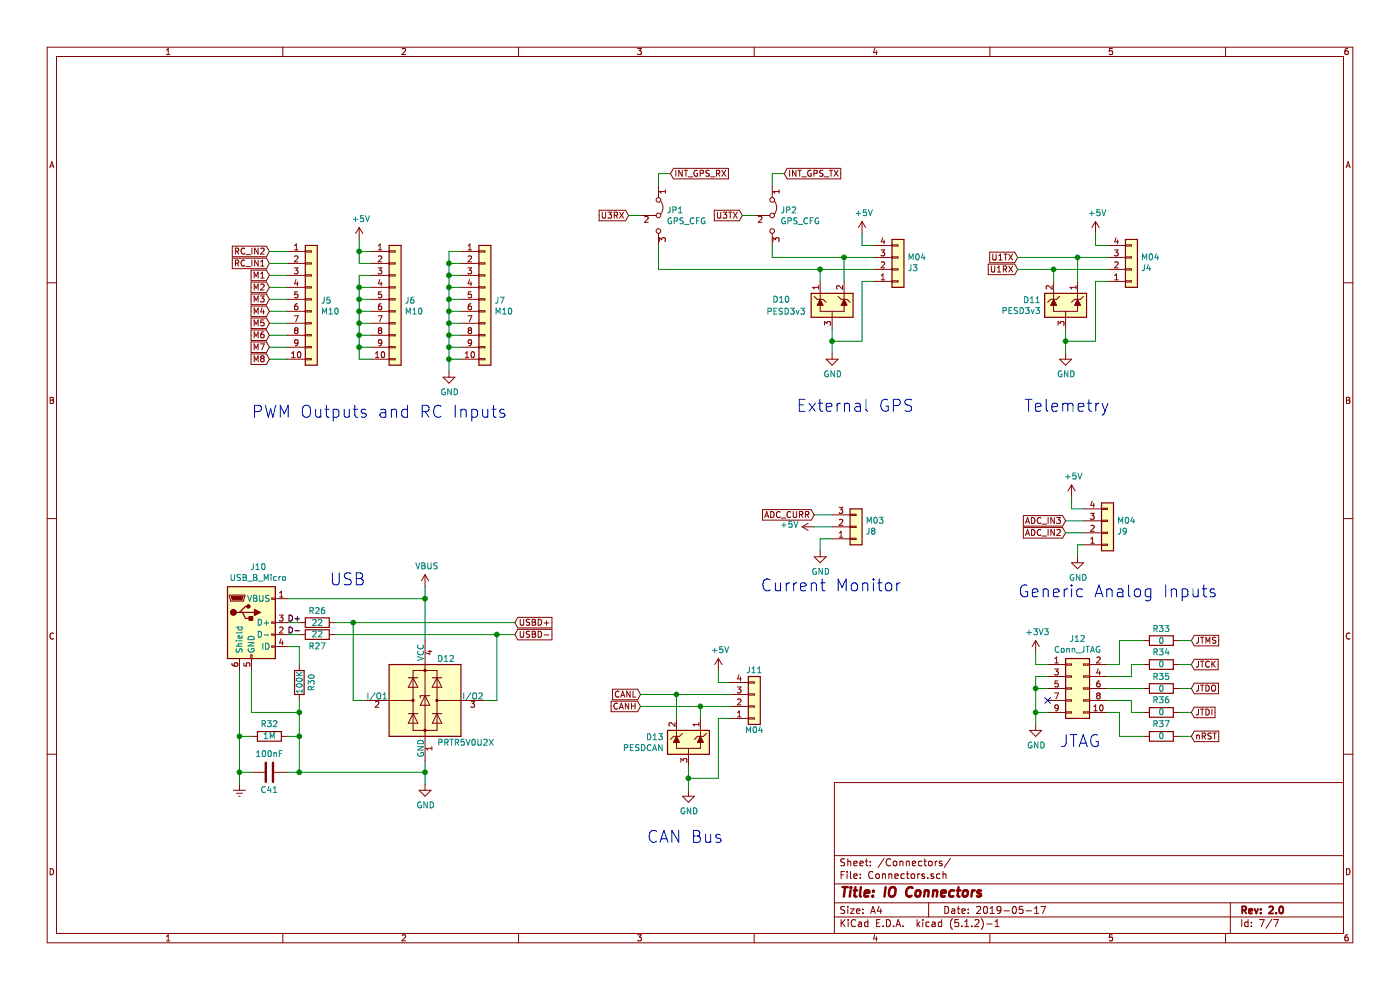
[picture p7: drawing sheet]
EESchema Schematic File Version 4
LIBS:SimpleFC_G-cache
EELAYER 29 0
EELAYER END
$Descr A4 11693 8268
encoding utf-8
Sheet 7 7
Title "IO Connectors"
Date "2019-05-17"
Rev "2.0"
Comp ""
Comment1 ""
Comment2 ""
Comment3 ""
Comment4 ""
$EndDescr
Wire Wire Line
	2400 2300 2250 2300
Wire Wire Line
	2400 2400 2250 2400
Wire Wire Line
	2400 2500 2250 2500
Wire Wire Line
	2400 2600 2250 2600
Wire Wire Line
	2400 2700 2250 2700
Wire Wire Line
	2400 2800 2250 2800
Wire Wire Line
	2400 2900 2250 2900
Wire Wire Line
	2400 3000 2250 3000
Text GLabel 2250 2300 0    50   Input ~ 0
M1
Text GLabel 2250 2400 0    50   Input ~ 0
M2
Text GLabel 2250 2500 0    50   Input ~ 0
M3
Text GLabel 2250 2600 0    50   Input ~ 0
M4
Text GLabel 2250 2700 0    50   Input ~ 0
M5
Text GLabel 2250 2800 0    50   Input ~ 0
M6
Text GLabel 2250 2900 0    50   Input ~ 0
M7
Text GLabel 2250 3000 0    50   Input ~ 0
M8
$Comp
L power:GND #PWR057
U 1 1
P 3750 3100
F 0 "#PWR057" H 3750 2850 50  0001 C CNN
F 1 "GND" H 3755 2927 50  0000 C CNN
F 2 "" H 3750 3100 50  0001 C CNN
F 3 "" H 3750 3100 50  0001 C CNN
	1    3750 3100
	1    0    0    -1  
$EndComp
Wire Wire Line
	3750 3100 3750 3000
Wire Wire Line
	3750 2300 3850 2300
Wire Wire Line
	3850 3000 3750 3000
$Comp
L power:+5V #PWR047
U 1 1
P 3000 2000
F 0 "#PWR047" H 3000 1850 50  0001 C CNN
F 1 "+5V" H 3015 2173 50  0000 C CNN
F 2 "" H 3000 2000 50  0001 C CNN
F 3 "" H 3000 2000 50  0001 C CNN
	1    3000 2000
	1    0    0    -1  
$EndComp
Text GLabel 2250 2200 0    50   Input ~ 0
RC_IN1
Text GLabel 2250 2100 0    50   Input ~ 0
RC_IN2
$Comp
L power:GND #PWR066
U 1 1
P 5750 6600
F 0 "#PWR066" H 5750 6350 50  0001 C CNN
F 1 "GND" H 5755 6427 50  0000 C CNN
F 2 "" H 5750 6600 50  0001 C CNN
F 3 "" H 5750 6600 50  0001 C CNN
	1    5750 6600
	1    0    0    -1  
$EndComp
Wire Wire Line
	6100 6000 6000 6000
Text GLabel 5350 5900 0    50   Input ~ 0
CANH
Text GLabel 5350 5800 0    50   Input ~ 0
CANL
$Comp
L power:+5V #PWR063
U 1 1
P 6000 5600
F 0 "#PWR063" H 6000 5450 50  0001 C CNN
F 1 "+5V" H 6015 5773 50  0000 C CNN
F 2 "" H 6000 5600 50  0001 C CNN
F 3 "" H 6000 5600 50  0001 C CNN
	1    6000 5600
	1    0    0    -1  
$EndComp
Wire Wire Line
	6100 5700 6000 5700
$Comp
L ESD:PESD3V3L2BT D13
U 1 1
P 5750 6200
F 0 "D13" H 5955 6246 50  0000 L CNN
F 1 "PESDCAN" H 5955 6155 50  0000 L CNN
F 2 "Package_TO_SOT_SMD:SOT-23" H 5975 6150 50  0001 L CNN
F 3 "" H 5875 6325 50  0001 C CNN
	1    5750 6200
	-1   0    0    -1  
$EndComp
Wire Wire Line
	5750 6600 5750 6500
Wire Wire Line
	5750 6500 6000 6500
Connection ~ 5750 6500
Wire Wire Line
	5750 6500 5750 6400
$Comp
L Connector_Generic:Conn_01x04 J4
U 1 1
P 9450 2250
F 0 "J4" H 9529 2242 50  0000 L CNN
F 1 "M04" H 9529 2151 50  0000 L CNN
F 2 "Connector_PinHeader_2.54mm:PinHeader_1x04_P2.54mm_Vertical" H 9450 2250 50  0001 C CNN
F 3 "~" H 9450 2250 50  0001 C CNN
	1    9450 2250
	1    0    0    1   
$EndComp
$Comp
L power:GND #PWR055
U 1 1
P 8900 2950
F 0 "#PWR055" H 8900 2700 50  0001 C CNN
F 1 "GND" H 8905 2777 50  0000 C CNN
F 2 "" H 8900 2950 50  0001 C CNN
F 3 "" H 8900 2950 50  0001 C CNN
	1    8900 2950
	1    0    0    -1  
$EndComp
Wire Wire Line
	9250 2350 9150 2350
Wire Wire Line
	9250 2150 9000 2150
Wire Wire Line
	9250 2250 8800 2250
Text GLabel 8500 2150 0    50   Input ~ 0
U1TX
Text GLabel 8500 2250 0    50   Input ~ 0
U1RX
$Comp
L power:+5V #PWR051
U 1 1
P 9150 1950
F 0 "#PWR051" H 9150 1800 50  0001 C CNN
F 1 "+5V" H 9165 2123 50  0000 C CNN
F 2 "" H 9150 1950 50  0001 C CNN
F 3 "" H 9150 1950 50  0001 C CNN
	1    9150 1950
	1    0    0    -1  
$EndComp
Wire Wire Line
	9250 2050 9150 2050
$Comp
L ESD:PESD3V3L2BT D11
U 1 1
P 8900 2550
F 0 "D11" H 9105 2596 50  0000 L CNN
F 1 "PESD3v3" H 9105 2505 50  0000 L CNN
F 2 "Package_TO_SOT_SMD:SOT-23" H 9125 2500 50  0001 L CNN
F 3 "" H 9025 2675 50  0001 C CNN
	1    8900 2550
	-1   0    0    -1  
$EndComp
Wire Wire Line
	8800 2350 8800 2250
Connection ~ 8800 2250
Wire Wire Line
	8800 2250 8500 2250
Wire Wire Line
	9000 2350 9000 2150
Connection ~ 9000 2150
Wire Wire Line
	9000 2150 8500 2150
Wire Wire Line
	8900 2950 8900 2850
Wire Wire Line
	8900 2850 9150 2850
Wire Wire Line
	9150 2350 9150 2850
Connection ~ 8900 2850
Wire Wire Line
	8900 2850 8900 2750
$Comp
L power:GND #PWR065
U 1 1
P 8650 6050
F 0 "#PWR065" H 8650 5800 50  0001 C CNN
F 1 "GND" H 8655 5877 50  0000 C CNN
F 2 "" H 8650 6050 50  0001 C CNN
F 3 "" H 8650 6050 50  0001 C CNN
	1    8650 6050
	1    0    0    -1  
$EndComp
$Comp
L power:+3V3 #PWR064
U 1 1
P 8650 5450
F 0 "#PWR064" H 8650 5300 50  0001 C CNN
F 1 "+3V3" H 8665 5623 50  0000 C CNN
F 2 "" H 8650 5450 50  0001 C CNN
F 3 "" H 8650 5450 50  0001 C CNN
	1    8650 5450
	1    0    0    -1  
$EndComp
Text GLabel 9950 5350 2    50   Input ~ 0
JTMS
Text GLabel 9950 5550 2    50   Input ~ 0
JTCK
$Comp
L Device:R R34
U 1 1
P 9700 5550
F 0 "R34" V 9800 5550 50  0000 C CNN
F 1 "0" V 9700 5550 50  0000 C CNN
F 2 "Resistor_SMD:R_0402_1005Metric" V 9630 5550 50  0001 C CNN
F 3 "" H 9700 5550 50  0001 C CNN
F 4 "true" V 9700 5550 50  0001 C CNN "MFG-DNP"
	1    9700 5550
	0    -1   -1   0   
$EndComp
$Comp
L Device:R R33
U 1 1
P 9700 5350
F 0 "R33" V 9600 5350 50  0000 C CNN
F 1 "0" V 9700 5350 50  0000 C CNN
F 2 "Resistor_SMD:R_0402_1005Metric" V 9630 5350 50  0001 C CNN
F 3 "" H 9700 5350 50  0001 C CNN
F 4 "true" V 9700 5350 50  0001 C CNN "MFG-DNP"
	1    9700 5350
	0    -1   1    0   
$EndComp
Wire Wire Line
	9950 5550 9850 5550
Wire Wire Line
	9950 5350 9850 5350
$Comp
L power:GND #PWR068
U 1 1
P 3550 6550
F 0 "#PWR068" H 3550 6300 50  0001 C CNN
F 1 "GND" H 3555 6377 50  0000 C CNN
F 2 "" H 3550 6550 50  0001 C CNN
F 3 "" H 3550 6550 50  0001 C CNN
	1    3550 6550
	1    0    0    -1  
$EndComp
$Comp
L power:VBUS #PWR062
U 1 1
P 3550 4900
F 0 "#PWR062" H 3550 4750 50  0001 C CNN
F 1 "VBUS" H 3565 5073 50  0000 C CNN
F 2 "" H 3550 4900 50  0001 C CNN
F 3 "" H 3550 4900 50  0001 C CNN
	1    3550 4900
	1    0    0    -1  
$EndComp
$Comp
L Device:R R26
U 1 1
P 2650 5200
F 0 "R26" V 2550 5200 50  0000 C CNN
F 1 "22" V 2650 5200 50  0000 C CNN
F 2 "Resistor_SMD:R_0603_1608Metric_Pad1.05x0.95mm_HandSolder" V 2580 5200 50  0001 C CNN
F 3 "" H 2650 5200 50  0001 C CNN
	1    2650 5200
	0    1    1    0   
$EndComp
$Comp
L Device:R R27
U 1 1
P 2650 5300
F 0 "R27" V 2550 5300 50  0000 C CNN
F 1 "22" V 2650 5300 50  0000 C CNN
F 2 "Resistor_SMD:R_0603_1608Metric_Pad1.05x0.95mm_HandSolder" V 2580 5300 50  0001 C CNN
F 3 "" H 2650 5300 50  0001 C CNN
	1    2650 5300
	0    1    -1   0   
$EndComp
Wire Wire Line
	2400 5300 2500 5300
Wire Wire Line
	3550 5000 3550 4900
Wire Wire Line
	2400 5000 3550 5000
Wire Wire Line
	2800 5200 2950 5200
Wire Wire Line
	3550 5350 3550 5000
Connection ~ 3550 5000
Text GLabel 4300 5200 2    50   Input ~ 0
USBD+
Text GLabel 4300 5300 2    50   Input ~ 0
USBD-
$Comp
L Device:R R32
U 1 1
P 2250 6150
F 0 "R32" V 2350 6150 50  0000 C CNN
F 1 "1M" V 2250 6150 50  0000 C CNN
F 2 "Resistor_SMD:R_0603_1608Metric_Pad1.05x0.95mm_HandSolder" V 2180 6150 50  0001 C CNN
F 3 "" H 2250 6150 50  0001 C CNN
	1    2250 6150
	0    1    -1   0   
$EndComp
$Comp
L Device:C C41
U 1 1
P 2250 6450
F 0 "C41" V 2100 6450 50  0000 C CNN
F 1 "100nF" V 2400 6450 50  0000 C CNN
F 2 "Capacitor_SMD:C_0603_1608Metric_Pad1.05x0.95mm_HandSolder" H 2288 6300 50  0001 C CNN
F 3 "" H 2250 6450 50  0001 C CNN
	1    2250 6450
	0    -1   -1   0   
$EndComp
Wire Wire Line
	2100 6450 2000 6450
Wire Wire Line
	2000 6450 2000 6150
Wire Wire Line
	3550 6350 3550 6450
Wire Wire Line
	2100 6150 2000 6150
Connection ~ 2000 6150
Wire Wire Line
	2000 6150 2000 5600
Wire Wire Line
	2100 5600 2100 5950
Wire Wire Line
	2100 5950 2500 5950
Wire Wire Line
	2500 5950 2500 6150
Wire Wire Line
	2500 6150 2400 6150
Wire Wire Line
	2400 6450 2500 6450
Wire Wire Line
	2500 6450 2500 6150
Connection ~ 2500 6150
Wire Wire Line
	2500 6450 3550 6450
Connection ~ 2500 6450
Connection ~ 3550 6450
Wire Wire Line
	3550 6450 3550 6550
$Comp
L Device:R R30
U 1 1
P 2500 5700
F 0 "R30" V 2600 5700 50  0000 C CNN
F 1 "100K" V 2500 5700 50  0000 C CNN
F 2 "Resistor_SMD:R_0603_1608Metric_Pad1.05x0.95mm_HandSolder" V 2430 5700 50  0001 C CNN
F 3 "" H 2500 5700 50  0001 C CNN
	1    2500 5700
	1    0    0    1   
$EndComp
Wire Wire Line
	2400 5400 2500 5400
Wire Wire Line
	2500 5400 2500 5550
Wire Wire Line
	2500 5850 2500 5950
Connection ~ 2500 5950
$Comp
L Connector_Generic:Conn_01x03 J8
U 1 1
P 7150 4400
F 0 "J8" H 7229 4442 50  0000 L CNN
F 1 "M03" H 7229 4351 50  0000 L CNN
F 2 "Connector_PinHeader_2.54mm:PinHeader_1x03_P2.54mm_Vertical" H 7150 4400 50  0001 C CNN
F 3 "~" H 7150 4400 50  0001 C CNN
	1    7150 4400
	1    0    0    1   
$EndComp
$Comp
L power:GND #PWR060
U 1 1
P 6850 4600
F 0 "#PWR060" H 6850 4350 50  0001 C CNN
F 1 "GND" H 6855 4427 50  0000 C CNN
F 2 "" H 6850 4600 50  0001 C CNN
F 3 "" H 6850 4600 50  0001 C CNN
	1    6850 4600
	1    0    0    -1  
$EndComp
Wire Wire Line
	6950 4500 6850 4500
Wire Wire Line
	6850 4500 6850 4600
$Comp
L power:+5V #PWR059
U 1 1
P 6800 4400
F 0 "#PWR059" H 6800 4250 50  0001 C CNN
F 1 "+5V" V 6815 4528 50  0000 L CNN
F 2 "" H 6800 4400 50  0001 C CNN
F 3 "" H 6800 4400 50  0001 C CNN
	1    6800 4400
	0    -1   -1   0   
$EndComp
Wire Wire Line
	6800 4400 6950 4400
Wire Wire Line
	6950 4300 6800 4300
Text GLabel 6800 4300 0    50   Input ~ 0
ADC_CURR
$Comp
L Connector_Generic:Conn_01x04 J9
U 1 1
P 9250 4450
F 0 "J9" H 9329 4442 50  0000 L CNN
F 1 "M04" H 9329 4351 50  0000 L CNN
F 2 "Connector_PinHeader_2.54mm:PinHeader_1x04_P2.54mm_Vertical" H 9250 4450 50  0001 C CNN
F 3 "~" H 9250 4450 50  0001 C CNN
	1    9250 4450
	1    0    0    1   
$EndComp
$Comp
L power:GND #PWR061
U 1 1
P 9000 4650
F 0 "#PWR061" H 9000 4400 50  0001 C CNN
F 1 "GND" H 9005 4477 50  0000 C CNN
F 2 "" H 9000 4650 50  0001 C CNN
F 3 "" H 9000 4650 50  0001 C CNN
	1    9000 4650
	1    0    0    -1  
$EndComp
Text GLabel 8900 4450 0    50   Input ~ 0
ADC_IN2
Text GLabel 8900 4350 0    50   Input ~ 0
ADC_IN3
$Comp
L power:+5V #PWR058
U 1 1
P 8950 4150
F 0 "#PWR058" H 8950 4000 50  0001 C CNN
F 1 "+5V" H 8965 4323 50  0000 C CNN
F 2 "" H 8950 4150 50  0001 C CNN
F 3 "" H 8950 4150 50  0001 C CNN
	1    8950 4150
	1    0    0    -1  
$EndComp
Wire Wire Line
	9050 4250 8950 4250
Wire Wire Line
	8950 4250 8950 4150
Wire Wire Line
	9000 4650 9000 4550
Wire Wire Line
	2400 5200 2500 5200
Wire Wire Line
	3050 5850 2950 5850
Wire Wire Line
	2950 5850 2950 5200
Wire Wire Line
	2800 5300 4150 5300
Connection ~ 2950 5200
Wire Wire Line
	4050 5850 4150 5850
Wire Wire Line
	4150 5850 4150 5300
Wire Wire Line
	2950 5200 4300 5200
Connection ~ 4150 5300
Wire Wire Line
	4150 5300 4300 5300
Wire Wire Line
	8900 4350 9050 4350
Wire Wire Line
	8900 4450 9050 4450
$Comp
L Connector_Generic:Conn_01x10 J5
U 1 1
P 2600 2500
F 0 "J5" H 2679 2492 50  0000 L CNN
F 1 "M10" H 2679 2401 50  0000 L CNN
F 2 "Connector_PinHeader_2.54mm:PinHeader_1x10_P2.54mm_Vertical" H 2600 2500 50  0001 C CNN
F 3 "~" H 2600 2500 50  0001 C CNN
	1    2600 2500
	1    0    0    -1  
$EndComp
Wire Wire Line
	2250 2200 2400 2200
Wire Wire Line
	2250 2100 2400 2100
Wire Wire Line
	3000 2000 3000 2100
Wire Wire Line
	3000 2100 3100 2100
Wire Wire Line
	3850 2100 3750 2100
Wire Wire Line
	3750 2100 3750 2200
Wire Wire Line
	3850 2200 3750 2200
Connection ~ 3750 2200
Wire Wire Line
	3750 2200 3750 2300
Wire Wire Line
	9000 4550 9050 4550
$Comp
L power:Earth #PWR067
U 1 1
P 2000 6550
F 0 "#PWR067" H 2000 6300 50  0001 C CNN
F 1 "Earth" H 2000 6400 50  0001 C CNN
F 2 "" H 2000 6550 50  0001 C CNN
F 3 "~" H 2000 6550 50  0001 C CNN
	1    2000 6550
	1    0    0    -1  
$EndComp
Wire Wire Line
	2000 6550 2000 6450
Connection ~ 2000 6450
Wire Wire Line
	3000 2200 3100 2200
Text Notes 2750 4900 0    100  ~ 0
USB
Text Notes 2100 3500 0    100  ~ 0
PWM Outputs and RC Inputs
Text Notes 5400 7050 0    100  ~ 0
CAN Bus
Text Notes 8550 3450 0    100  ~ 0
Telemetry
Text Notes 6350 4950 0    100  ~ 0
Current Monitor
Text Notes 8500 5000 0    100  ~ 0
Generic Analog Inputs
Text Notes 8850 6250 0    100  ~ 0
JTAG
$Comp
L Connector_Generic:Conn_01x04 J3
U 1 1
P 7500 2250
F 0 "J3" H 7579 2242 50  0000 L CNN
F 1 "M04" H 7579 2151 50  0000 L CNN
F 2 "Connector_PinHeader_2.54mm:PinHeader_1x04_P2.54mm_Vertical" H 7500 2250 50  0001 C CNN
F 3 "~" H 7500 2250 50  0001 C CNN
	1    7500 2250
	1    0    0    1   
$EndComp
$Comp
L power:GND #PWR054
U 1 1
P 6950 2950
F 0 "#PWR054" H 6950 2700 50  0001 C CNN
F 1 "GND" H 6955 2777 50  0000 C CNN
F 2 "" H 6950 2950 50  0001 C CNN
F 3 "" H 6950 2950 50  0001 C CNN
	1    6950 2950
	1    0    0    -1  
$EndComp
Wire Wire Line
	7300 2350 7200 2350
Wire Wire Line
	7300 2150 7050 2150
Wire Wire Line
	7300 2250 6850 2250
Text GLabel 6200 1800 0    50   Input ~ 0
U3TX
Text GLabel 5250 1800 0    50   Input ~ 0
U3RX
$Comp
L power:+5V #PWR049
U 1 1
P 7200 1950
F 0 "#PWR049" H 7200 1800 50  0001 C CNN
F 1 "+5V" H 7215 2123 50  0000 C CNN
F 2 "" H 7200 1950 50  0001 C CNN
F 3 "" H 7200 1950 50  0001 C CNN
	1    7200 1950
	1    0    0    -1  
$EndComp
Wire Wire Line
	7300 2050 7200 2050
$Comp
L ESD:PESD3V3L2BT D10
U 1 1
P 6950 2550
F 0 "D10" H 6450 2600 50  0000 L CNN
F 1 "PESD3v3" H 6400 2500 50  0000 L CNN
F 2 "Package_TO_SOT_SMD:SOT-23" H 7175 2500 50  0001 L CNN
F 3 "" H 7075 2675 50  0001 C CNN
	1    6950 2550
	1    0    0    -1  
$EndComp
Wire Wire Line
	6850 2350 6850 2250
Connection ~ 6850 2250
Wire Wire Line
	7050 2350 7050 2150
Connection ~ 7050 2150
Wire Wire Line
	6950 2950 6950 2850
Wire Wire Line
	6950 2850 7200 2850
Wire Wire Line
	7200 2350 7200 2850
Connection ~ 6950 2850
Wire Wire Line
	6950 2850 6950 2750
Wire Wire Line
	7200 2050 7200 1950
Text Label 2400 5200 0    50   ~ 0
D+
Text Label 2400 5300 0    50   ~ 0
D-
$Comp
L Connector_Generic:Conn_02x05_Odd_Even J12
U 1 1
P 8950 5750
F 0 "J12" H 9000 6167 50  0000 C CNN
F 1 "Conn_JTAG" H 9000 6076 50  0000 C CNN
F 2 "Connector_PinHeader_1.27mm:PinHeader_2x05_P1.27mm_Vertical_SMD" H 8950 5750 50  0001 C CNN
F 3 "~" H 8950 5750 50  0001 C CNN
F 4 "true" H 8950 5750 50  0001 C CNN "MFG-DNP"
	1    8950 5750
	1    0    0    -1  
$EndComp
NoConn ~ 8750 5850
Wire Wire Line
	8750 5650 8650 5650
Wire Wire Line
	8650 5650 8650 5750
Wire Wire Line
	8750 5950 8650 5950
Connection ~ 8650 5950
Wire Wire Line
	8650 5950 8650 6050
Wire Wire Line
	8750 5750 8650 5750
Connection ~ 8650 5750
Wire Wire Line
	8650 5750 8650 5950
Wire Wire Line
	8750 5550 8650 5550
Wire Wire Line
	8650 5550 8650 5450
$Comp
L Device:R R37
U 1 1
P 9700 6150
F 0 "R37" V 9800 6150 50  0000 C CNN
F 1 "0" V 9700 6150 50  0000 C CNN
F 2 "Resistor_SMD:R_0402_1005Metric" V 9630 6150 50  0001 C CNN
F 3 "" H 9700 6150 50  0001 C CNN
F 4 "true" V 9700 6150 50  0001 C CNN "MFG-DNP"
	1    9700 6150
	0    -1   -1   0   
$EndComp
Wire Wire Line
	9850 6150 9950 6150
Text GLabel 9950 6150 2    50   Input ~ 0
nRST
Text Notes 6650 3450 0    100  ~ 0
External GPS
Wire Wire Line
	9150 1950 9150 2050
Wire Wire Line
	3000 2200 3000 2100
Connection ~ 3000 2100
$Comp
L Device:R R36
U 1 1
P 9700 5950
F 0 "R36" V 9800 5950 50  0000 C CNN
F 1 "0" V 9700 5950 50  0000 C CNN
F 2 "Resistor_SMD:R_0402_1005Metric" V 9630 5950 50  0001 C CNN
F 3 "" H 9700 5950 50  0001 C CNN
F 4 "true" V 9700 5950 50  0001 C CNN "MFG-DNP"
	1    9700 5950
	0    -1   -1   0   
$EndComp
Wire Wire Line
	9250 5650 9450 5650
Wire Wire Line
	9450 5650 9450 5550
Wire Wire Line
	9450 5550 9550 5550
Wire Wire Line
	9250 5550 9350 5550
Wire Wire Line
	9350 5550 9350 5350
Wire Wire Line
	9350 5350 9550 5350
Wire Wire Line
	9850 5750 9950 5750
Wire Wire Line
	9850 5950 9950 5950
Text GLabel 9950 5750 2    50   Input ~ 0
JTDO
Text GLabel 9950 5950 2    50   Input ~ 0
JTDI
Wire Wire Line
	9250 5850 9450 5850
Wire Wire Line
	9450 5850 9450 5950
Wire Wire Line
	9450 5950 9550 5950
$Comp
L Device:R R35
U 1 1
P 9700 5750
F 0 "R35" V 9600 5750 50  0000 C CNN
F 1 "0" V 9700 5750 50  0000 C CNN
F 2 "Resistor_SMD:R_0402_1005Metric" V 9630 5750 50  0001 C CNN
F 3 "" H 9700 5750 50  0001 C CNN
F 4 "true" V 9700 5750 50  0001 C CNN "MFG-DNP"
	1    9700 5750
	0    -1   1    0   
$EndComp
Wire Wire Line
	9250 5750 9550 5750
Wire Wire Line
	9250 5950 9350 5950
Wire Wire Line
	9350 5950 9350 6150
Wire Wire Line
	9350 6150 9550 6150
$Comp
L Connector_Generic:Conn_01x04 J11
U 1 1
P 6300 5900
F 0 "J11" H 6300 5600 50  0000 C CNN
F 1 "M04" H 6300 6100 50  0000 C CNN
F 2 "Connector_PinHeader_2.54mm:PinHeader_1x04_P2.54mm_Vertical" H 6300 5900 50  0001 C CNN
F 3 "~" H 6300 5900 50  0001 C CNN
	1    6300 5900
	1    0    0    1   
$EndComp
Wire Wire Line
	6000 6000 6000 6500
Wire Wire Line
	6000 5600 6000 5700
Wire Wire Line
	5350 5900 5850 5900
Wire Wire Line
	5350 5800 5650 5800
Wire Wire Line
	5650 6000 5650 5800
Connection ~ 5650 5800
Wire Wire Line
	5650 5800 6100 5800
Wire Wire Line
	5850 6000 5850 5900
Connection ~ 5850 5900
Wire Wire Line
	5850 5900 6100 5900
Connection ~ 3750 3000
Connection ~ 3750 2300
$Comp
L Connector_Generic:Conn_01x10 J6
U 1 1
P 3300 2500
F 0 "J6" H 3379 2492 50  0000 L CNN
F 1 "M10" H 3379 2401 50  0000 L CNN
F 2 "Connector_PinHeader_2.54mm:PinHeader_1x10_P2.54mm_Vertical" H 3300 2500 50  0001 C CNN
F 3 "~" H 3300 2500 50  0001 C CNN
	1    3300 2500
	1    0    0    -1  
$EndComp
$Comp
L Connector_Generic:Conn_01x10 J7
U 1 1
P 4050 2500
F 0 "J7" H 4129 2492 50  0000 L CNN
F 1 "M10" H 4129 2401 50  0000 L CNN
F 2 "Connector_PinHeader_2.54mm:PinHeader_1x10_P2.54mm_Vertical" H 4050 2500 50  0001 C CNN
F 3 "~" H 4050 2500 50  0001 C CNN
	1    4050 2500
	1    0    0    -1  
$EndComp
Wire Wire Line
	3750 3000 3750 2900
Connection ~ 3750 2900
Wire Wire Line
	3850 2900 3750 2900
Wire Wire Line
	3750 2900 3750 2800
Connection ~ 3750 2800
Wire Wire Line
	3850 2800 3750 2800
Wire Wire Line
	3750 2800 3750 2700
Connection ~ 3750 2700
Wire Wire Line
	3850 2700 3750 2700
Wire Wire Line
	3750 2700 3750 2600
Connection ~ 3750 2600
Wire Wire Line
	3850 2600 3750 2600
Wire Wire Line
	3750 2600 3750 2500
Connection ~ 3750 2500
Wire Wire Line
	3850 2500 3750 2500
Wire Wire Line
	3750 2500 3750 2400
Wire Wire Line
	3750 2400 3750 2300
Connection ~ 3750 2400
Wire Wire Line
	3850 2400 3750 2400
Wire Wire Line
	3000 2300 3100 2300
Wire Wire Line
	3000 3000 3100 3000
Wire Wire Line
	3000 2300 3000 2400
Wire Wire Line
	3100 2900 3000 2900
Connection ~ 3000 2900
Wire Wire Line
	3000 2900 3000 3000
Wire Wire Line
	3100 2800 3000 2800
Connection ~ 3000 2800
Wire Wire Line
	3000 2800 3000 2900
Wire Wire Line
	3100 2700 3000 2700
Connection ~ 3000 2700
Wire Wire Line
	3000 2700 3000 2800
Wire Wire Line
	3100 2600 3000 2600
Connection ~ 3000 2600
Wire Wire Line
	3000 2600 3000 2700
Wire Wire Line
	3100 2500 3000 2500
Connection ~ 3000 2500
Wire Wire Line
	3000 2500 3000 2600
Wire Wire Line
	3100 2400 3000 2400
Connection ~ 3000 2400
Wire Wire Line
	3000 2400 3000 2500
$Comp
L Power_Protection:PRTR5V0U2X D12
U 1 1
P 3550 5850
F 0 "D12" H 3650 6200 50  0000 L CNN
F 1 "PRTR5V0U2X" H 3650 5500 50  0000 L CNN
F 2 "ESD:SOT143B" H 3610 5850 50  0001 C CNN
F 3 "https://assets.nexperia.com/documents/data-sheet/PRTR5V0U2X.pdf" H 3610 5850 50  0001 C CNN
	1    3550 5850
	1    0    0    -1  
$EndComp
$Comp
L Connector:USB_B_Micro J10
U 1 1
P 2100 5200
F 0 "J10" H 2157 5667 50  0000 C CNN
F 1 "USB_B_Micro" H 2157 5576 50  0000 C CNN
F 2 "USB-Connectors:USB-AB-MICRO" H 2250 5150 50  0001 C CNN
F 3 "~" H 2250 5150 50  0001 C CNN
	1    2100 5200
	1    0    0    -1  
$EndComp
$Comp
L Jumper:Jumper_3_Bridged12 JP2
U 1 1
P 6450 1800
F 0 "JP2" V 6404 1867 50  0000 L CNN
F 1 "GPS_CFG" V 6495 1867 50  0000 L CNN
F 2 "PCB_Misc:JUMPER_0402" H 6450 1800 50  0001 C CNN
F 3 "~" H 6450 1800 50  0001 C CNN
	1    6450 1800
	0    1    1    0   
$EndComp
$Comp
L Jumper:Jumper_3_Bridged12 JP1
U 1 1
P 5500 1800
F 0 "JP1" V 5454 1867 50  0000 L CNN
F 1 "GPS_CFG" V 5545 1867 50  0000 L CNN
F 2 "PCB_Misc:JUMPER_0402" H 5500 1800 50  0001 C CNN
F 3 "~" H 5500 1800 50  0001 C CNN
	1    5500 1800
	0    1    1    0   
$EndComp
Wire Wire Line
	6450 2150 6450 2050
Wire Wire Line
	6450 2150 7050 2150
Wire Wire Line
	5500 2250 5500 2050
Wire Wire Line
	5500 2250 6850 2250
Wire Wire Line
	5250 1800 5350 1800
Wire Wire Line
	6200 1800 6300 1800
Wire Wire Line
	5500 1550 5500 1450
Wire Wire Line
	5500 1450 5600 1450
Wire Wire Line
	6450 1550 6450 1450
Wire Wire Line
	6450 1450 6550 1450
Text GLabel 5600 1450 2    50   Input ~ 0
INT_GPS_RX
Text GLabel 6550 1450 2    50   Input ~ 0
INT_GPS_TX
$EndSCHEMATC
